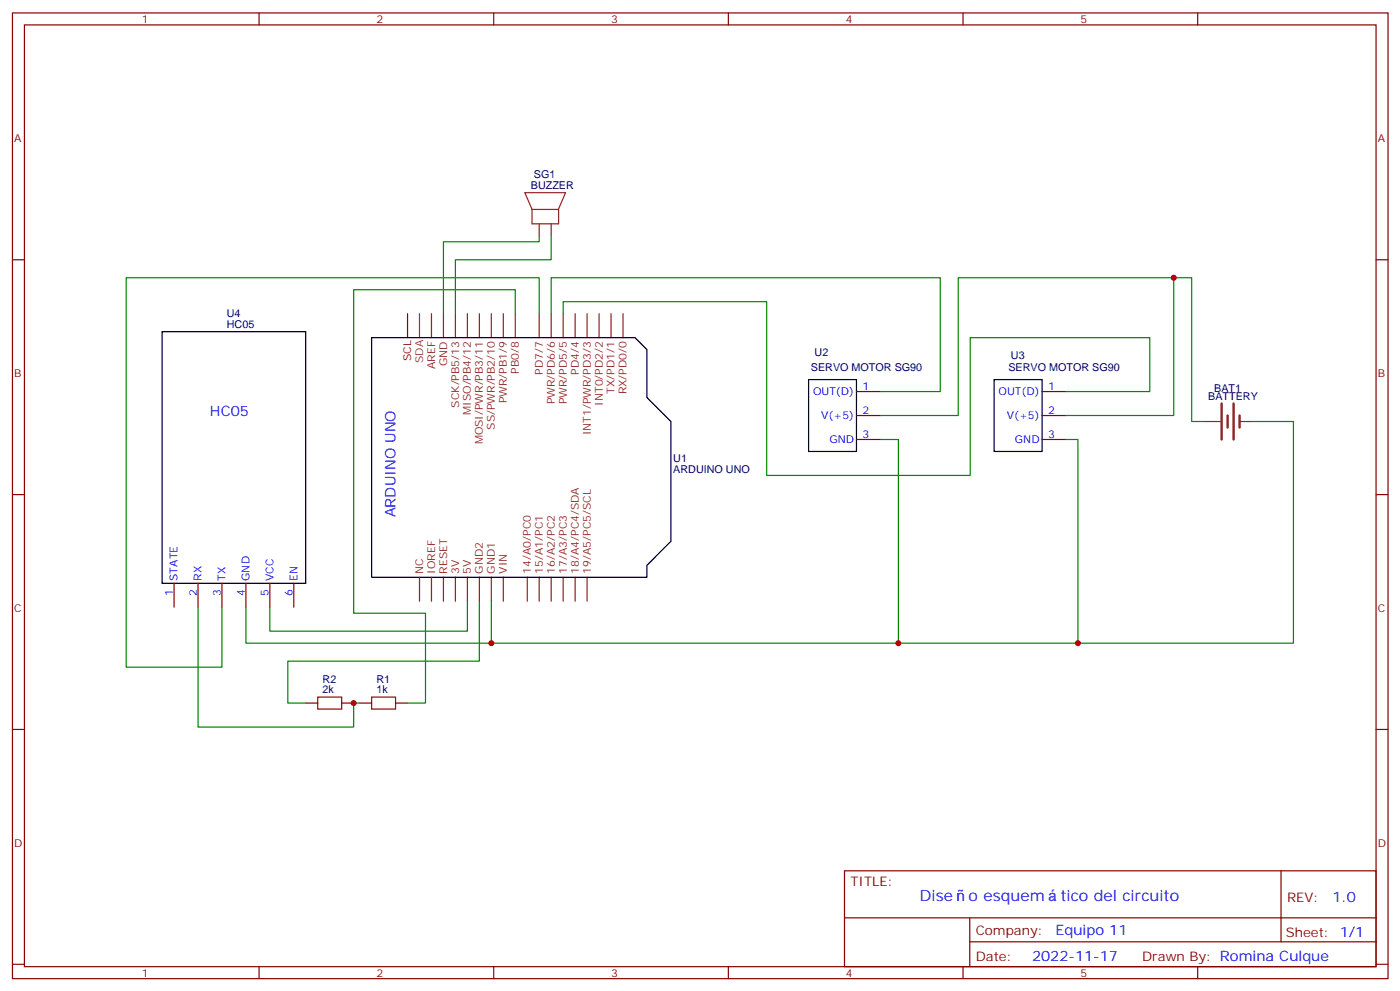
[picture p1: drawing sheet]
<svg xmlns="http://www.w3.org/2000/svg" width="413mm" height="292mm" viewBox="0 0 413 292" stroke-linecap="round" stroke-linejoin="round" font-family="sans-serif">
<g fill="none" stroke="#870000" stroke-width=".35">
<path d="M3.7 3.8h405.3v284.3h-405.3zM7.2 7.3h398.3v277.3h-398.3zM76.3 3.8v3.5M145.5 3.8v3.5M214.6 3.8v3.5M283.8 3.8v3.5M352.9 3.8v3.5M3.7 76.5h3.5M405.5 76.5h3.5M252.4 115.3h7M307.1 115.3h7M252.4 122.3h7"/>
<path d="M252.4 129.4h7M307.1 122.3h7M307.1 129.4h7M3.7 145.6h3.5M405.5 145.6h3.5M51.3 171.7v7.1M58.3 171.7v7.1M65.4 171.7v7.1M72.5 171.7v7.1M79.5 171.7v7.1M86.6 171.7v7.1M3.7 214.8h3.5"/>
<path d="M90.1 207h3.5M100.7 207h3.5M106 207h3.5M116.6 207h3.5M405.5 214.8h3.5M248.8 256.4h156.7v28.2h-156.7zM377.5 256.4v20.9M248.9 270.2h156.5M285.8 277.3h119.6M285.8 270.2v14.2M3.7 283.9h3.5M76.3 284.6v3.5"/>
<path d="M145.5 284.6v3.5M214.6 284.6v3.5M283.8 284.6v3.5M352.9 284.6v3.5M405.5 283.9h3.5"/>
</g>
<g fill="none" stroke="#8c2424" stroke-width=".35">
<path d="M154.7 56.7h12l-2.2 5h-7.7zM156.8 61.7v4.2h7.7M158.9 65.9v3.5M162.4 65.9v3.5M164.6 61.7v4.2M127.1 92.4v7M130.7 92.4v7M134.2 92.4v7M137.7 92.4v7M141.3 92.4v7M144.8 92.4v7M148.3 92.4v7"/>
<path d="M151.8 92.4v7M158.9 92.4v7M162.4 92.4v7M165.9 92.4v7M169.5 92.4v7M173 92.4v7M176.5 92.4v7M180.1 92.4v7M183.6 92.4v7M354.7 124.1h4.9M365.3 124.1h3.5M123.6 170v7"/>
<path d="M127.1 170v7M130.7 170v7M134.2 170v7M137.7 170v7M141.3 170v7M144.8 170v7M148.3 170v7M155.4 170v7M158.9 170v7M162.4 170v7M165.9 170v7M169.5 170v7"/>
<path d="M173 170v7"/>
</g>
<path d="M123.6 92.4v7" fill="none" stroke="#933" stroke-width=".35"/>
<path d="M120.1 92.4v7" fill="none" stroke="#900" stroke-width=".35"/>
<path d="M47.8 97.6h42.3v74.1h-42.3zM109.5 99.4h77.6l3.5 3.5v14.2l7.1 7v35.3l-7.1 7v3.6h-81.1zM238.3 111.8h14.1v21.1h-14.1zM292.9 111.8h14.2v21.1h-14.2z" fill="none" stroke="#000" stroke-width=".35"/>
<g fill="none" stroke="#008700" stroke-width=".35">
<path d="M158.9 69.4v1.8h-28.2v21.2M162.4 69.4v7.1h-28.2v15.9M151.8 92.4v-7.1h-47.6v95.3h21.2v26.4h-5.3M158.9 92.4v-10.6h-121.7v114.6h28.2v-17.6M162.4 92.4v-10.6h114.7v33.5h-17.7M165.9 92.4v-3.6h60v51.2h60v-40.6h52.9v15.9h-24.7M345.9 81.8h5.3v42.3h3.5M259.4 129.4h5.3v60h-119.9v-12.4M259.4 122.3h23v-40.5h63.5v40.5h-31.8M314.1 129.4h3.5v60h-52.9M368.8 124.1h12.3v65.3h-63.5M58.3 178.8v35.3h45.9v-7.1h1.8"/>
<path d="M72.5 178.8v10.6h72.3M137.7 177v8.8h-58.2v-7M141.3 177v17.7h-56.5v12.3h5.3"/>
</g>
<path d="M360 118.8v10.6M363.5 118.8v10.6M361.7 122.3v3.6M365.3 122.3v3.6" fill="none" stroke="#8c2424" stroke-width=".71"/>
<path d="M93.6 205.2h7.1v3.6h-7.1zM109.5 205.2h7.1v3.6h-7.1z" fill="none" stroke="#a10000" stroke-width=".35"/>
<g fill="#c00">
<circle cx="264.7" cy="189.4" r=".88"/>
<circle cx="144.8" cy="189.4" r=".88"/>
<circle cx="104.2" cy="207" r=".88"/>
<circle cx="345.9" cy="81.8" r=".88"/>
<circle cx="317.6" cy="189.4" r=".88"/>
</g>
<g font-size="4.6" fill="#00f">
<text x="270.9" y="265.4">Dise</text>
<text x="285.4" y="265.4">o esquem</text>
<text x="312.5" y="265.4">tico del circuito</text>
</g>
<g font-size="4.2" fill="#00f">
<text x="61.9" y="122.3">HC05</text>
<text x="116.6" y="152.3" transform="rotate(-90 116.6 152.3)">ARDUINO UNO</text>
<text x="392.6" y="265.7">1.0</text>
<text x="311" y="275.2">Equipo 11</text>
<text x="304.1" y="283">2022-11-17</text>
</g>
<g font-size="3.9" fill="#800">
<text x="250.6" y="261">TITLE:</text>
<text x="379.2" y="265.7">REV:</text>
<text x="287.5" y="275.2">Company:</text>
<text x="378.9" y="275.8">Sheet: 1/1</text>
<text x="287.5" y="282.9">Date:</text>
<text x="336.6" y="282.9">Drawn By: Romina Culque</text>
</g>
<g font-size="3.2" fill="#800">
<text x="41.8" y="6.8">1</text>
<text x="110.9" y="6.8">2</text>
<text x="180.1" y="6.8">3</text>
<text x="249.2" y="6.8">4</text>
<text x="318.3" y="6.8">5</text>
<text x="4.2" y="41.9">A</text>
<text x="406" y="41.9">A</text>
<text x="4.2" y="111.1">B</text>
<text x="406" y="111.1">B</text>
<text x="4.2" y="180.2">C</text>
<text x="406" y="180.2">C</text>
<text x="4.2" y="249.3">D</text>
<text x="406" y="249.3">D</text>
<text x="41.8" y="287.6">1</text>
<text x="110.9" y="287.6">2</text>
<text x="180.1" y="287.6">3</text>
<text x="249.2" y="287.6">4</text>
<text x="318.3" y="287.6">5</text>
</g>
<g font-size="3.2" fill="#000080">
<text x="157.4" y="52.3">SG1</text>
<text x="156.4" y="55.7">BUZZER</text>
<text x="66.8" y="93.4">U4</text>
<text x="66.8" y="96.6">HC05</text>
<text x="240" y="104.7">U2</text>
<text x="297.9" y="105.8">U3</text>
<text x="239" y="109.4">SERVO MOTOR SG90</text>
<text x="297.2" y="109.4">SERVO MOTOR SG90</text>
<text x="356" y="117.8">BATTERY</text>
<text x="357.8" y="115.3">BAT1</text>
<text x="198.4" y="136">U1</text>
<text x="198.4" y="139.1">ARDUINO UNO</text>
<text x="95" y="201">R2</text>
<text x="110.9" y="201">R1</text>
<text x="95" y="204.2">2k</text>
<text x="110.9" y="204.2">1k</text>
</g>
<text font-size="3.2" fill="#900" x="121.1" y="106.3" transform="rotate(-90 121.1 106.3)">SCL</text>
<text font-size="3.2" fill="#933" x="124.7" y="106.9" transform="rotate(-90 124.7 106.9)">SDA</text>
<g font-size="3.2" fill="#8d2323">
<text x="131.7" y="107.8" transform="rotate(-90 131.7 107.8)">GND</text>
<text x="128.2" y="108.7" transform="rotate(-90 128.2 108.7)">AREF</text>
<text x="152.9" y="110" transform="rotate(-90 152.9 110)">PB0/8</text>
<text x="159.9" y="110.3" transform="rotate(-90 159.9 110.3)">PD7/7</text>
<text x="170.5" y="110.3" transform="rotate(-90 170.5 110.3)">PD4/4</text>
<text x="149.4" y="118.7" transform="rotate(-90 149.4 118.7)">PWR/PB1/9</text>
<text x="163.5" y="119" transform="rotate(-90 163.5 119)">PWR/PD6/6</text>
<text x="167" y="119" transform="rotate(-90 167 119)">PWR/PD5/5</text>
<text x="177.6" y="119.4" transform="rotate(-90 177.6 119.4)">INT0/PD2/2</text>
<text x="181.1" y="115.9" transform="rotate(-90 181.1 115.9)">TX/PD1/1</text>
<text x="184.6" y="116.1" transform="rotate(-90 184.6 116.1)">RX/PD0/0</text>
<text x="135.3" y="120.1" transform="rotate(-90 135.3 120.1)">SCK/PB5/13</text>
<text x="138.8" y="122.2" transform="rotate(-90 138.8 122.2)">MISO/PB4/12</text>
<text x="142.3" y="130.9" transform="rotate(-90 142.3 130.9)">MOSI/PWR/PB3/11</text>
<text x="145.8" y="126.5" transform="rotate(-90 145.8 126.5)">SS/PWR/PB2/10</text>
<text x="174.1" y="128.1" transform="rotate(-90 174.1 128.1)">INT1/PWR/PD3/3</text>
<text x="124.7" y="168.9" transform="rotate(-90 124.7 168.9)">NC</text>
<text x="128.2" y="168.9" transform="rotate(-90 128.2 168.9)">IOREF</text>
<text x="131.7" y="168.9" transform="rotate(-90 131.7 168.9)">RESET</text>
<text x="135.3" y="168.9" transform="rotate(-90 135.3 168.9)">3V</text>
<text x="138.8" y="168.9" transform="rotate(-90 138.8 168.9)">5V</text>
<text x="142.3" y="168.9" transform="rotate(-90 142.3 168.9)">GND2</text>
<text x="145.8" y="168.9" transform="rotate(-90 145.8 168.9)">GND1</text>
<text x="149.4" y="168.9" transform="rotate(-90 149.4 168.9)">VIN</text>
<text x="156.4" y="168.9" transform="rotate(-90 156.4 168.9)">14/A0/PC0</text>
<text x="159.9" y="168.9" transform="rotate(-90 159.9 168.9)">15/A1/PC1</text>
<text x="163.5" y="168.9" transform="rotate(-90 163.5 168.9)">16/A2/PC2</text>
<text x="167" y="168.9" transform="rotate(-90 167 168.9)">17/A3/PC3</text>
<text x="170.5" y="168.9" transform="rotate(-90 170.5 168.9)">18/A4/PC4/SDA</text>
<text x="174.1" y="168.9" transform="rotate(-90 174.1 168.9)">19/A5/PC5/SCL</text>
</g>
<g font-size="3.2" fill="#00f">
<text x="239.6" y="116.3">OUT(D)</text>
<text x="254.1" y="114.9">1</text>
<text x="294.2" y="116.3">OUT(D)</text>
<text x="308.8" y="114.9">1</text>
<text x="242" y="123.4">V(+5)</text>
<text x="254.1" y="122">2</text>
<text x="296.7" y="123.4">V(+5)</text>
<text x="308.8" y="122">2</text>
<text x="244.4" y="130.5">GND</text>
<text x="254.1" y="129">3</text>
<text x="299.1" y="130.5">GND</text>
<text x="308.8" y="129">3</text>
<text x="52.4" y="171" transform="rotate(-90 52.4 171)">STATE</text>
<text x="59.4" y="171" transform="rotate(-90 59.4 171)">RX</text>
<text x="66.5" y="171" transform="rotate(-90 66.5 171)">TX</text>
<text x="73.5" y="171" transform="rotate(-90 73.5 171)">GND</text>
<text x="80.6" y="171" transform="rotate(-90 80.6 171)">VCC</text>
<text x="87.6" y="171" transform="rotate(-90 87.6 171)">EN</text>
<text x="50.9" y="175.5" transform="rotate(-90 50.9 175.5)">1</text>
<text x="58" y="175.5" transform="rotate(-90 58 175.5)">2</text>
<text x="65.1" y="175.5" transform="rotate(-90 65.1 175.5)">3</text>
<text x="72.1" y="175.5" transform="rotate(-90 72.1 175.5)">4</text>
<text x="79.2" y="175.5" transform="rotate(-90 79.2 175.5)">5</text>
<text x="86.2" y="175.5" transform="rotate(-90 86.2 175.5)">6</text>
</g>
</svg>
